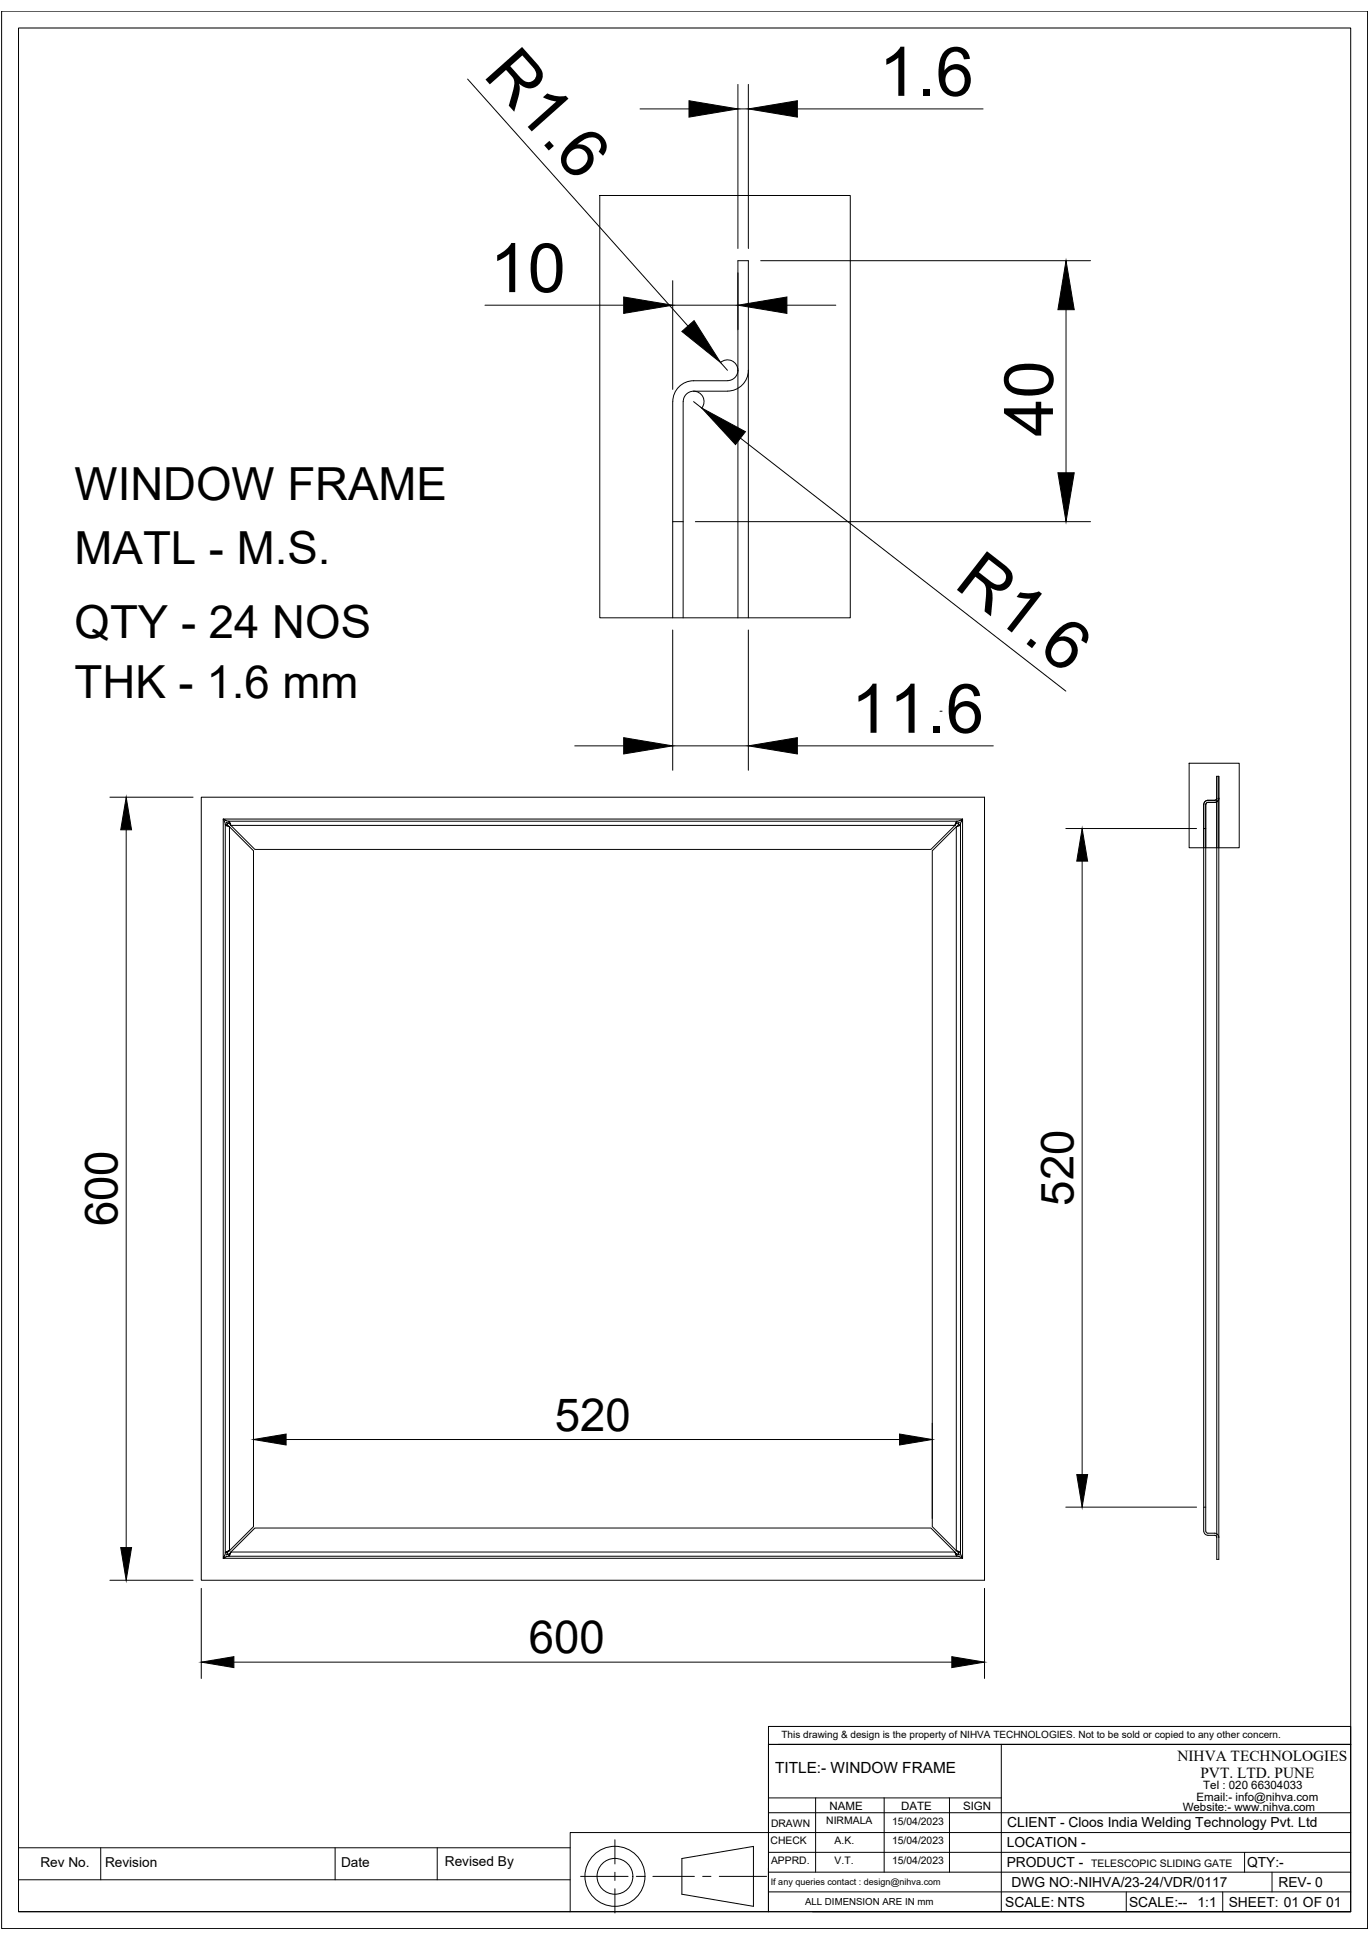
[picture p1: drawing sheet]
<svg xmlns="http://www.w3.org/2000/svg" width="594mm" height="841mm" viewBox="0 0 594 841" stroke-linecap="round" stroke-linejoin="round" font-family="sans-serif">
<!-- layer: 0 -->
<g fill="none" stroke="#000" stroke-width=".43">
<path d="M.7 4.8h592.3v831.7h-592.3zM8 12.1h577.7v817.1h-577.7zM202.8 34.3l95.5 107.1M320 36.6v71.2M324.5 36.6v71.2M277.6 47.2h21.2M320 47.2h4.5M345.8 47.2h80.5M260.1 84.8h108.6v183.2h-108.6zM329.8 113.1h143.1M210.3 132.4h60.2M291.7 121.8v47.1"/>
<path d="M291.7 132.4h28.3M341.2 132.4h21.2M462.3 134.3v70.8M300.8 174.2l3.5 2.8M300.8 165.1a9 9 0 0 0-9.1 9.1v93.8M304.3 176.9a4.5 4.5 0 0 0-2.1-7 4.5 4.5 0 0 0-5.9 4.3l-.1 93.8M315.5 160.6l-3-3.4a4.5 4.5 0 0 1 7.2 1.8 4.5 4.5 0 0 1-4.2 6.1h-14.7M324.5 160.6a9 9 0 0 1-9 9l-14.7 .1M321.1 190l141.1 109.8M291.7 226.3h4.5M301.5 226.3h171.4M291.7 273.3v60.8"/>
<path d="M320 268v-154.9h4.5v154.9M324.5 273.3v60.8M407.6 308.5h.9M249.2 323.5h21.3M291.7 323.5h32.8M345.8 323.5h84.9M515.6 331h21.8v36.7h-21.8zM527.6 336.7h.9v339.7h-.9zM47.7 345.8h36M54.7 359.9v311.3M87.3 345.8h339.6v339.6h-339.6zM96.8 355.3l.9 2.4h.9l11.3 11.3v293.2l-10.4 10.4v-314l-1.8-.9v316.1l-.9 2.1z"/>
<path d="M96.8 355.3h320.6l-2.1 .9h-316.4zM99.2 356.2l.9 1.8-.9-.9zM99.2 357.1l-1-.4 .4 1M100.1 358h314l-10.4 10.4h-293.2zM414.7 358.6l1.8-.9v315.8l-1.8-.9zM414.7 356.3l.3-.1v.9l-.9 .9zM415 357.1l.9-.3-.3 .9M462.2 359.4h56.7M522 359.4h.8M526.7 348l-3.3 .1-.5 .8-.1 315.2 .6 .8 3.3 .1M526.7 347.1l-3.4 .1-1.1 .8-.2 .9v315.2l.5 1.3 .8 .4 3.4 .1M527.6 346.2l-.2 .7-.7 .2"/>
<path d="M528.5 346.2l-.5 1.3-1.3 .5M469.3 373.5v266.1M109.9 617.3v41.3M404.3 617.3v41.3M124.1 624.4h266M462.2 653.7h56.7M522 653.7h.8M96.8 675.9l1.9-.9h316.7l2 .9zM97.7 673.3l1.8-.7-.9 .9zM98.6 673.5l-.3 .9 .9-.3M110.5 662.8h293.2l10.4 10.4h-314l-.9 1.8v-.9zM414.1 673.2l.9 .9v.9z"/>
<path d="M415.6 673.5l.3 1-.9-.4M416.5 673.5h-.9l-11.3-11.3v-293.2l11.3-11.3h.9l.9-2.4v320.6M416.5 673.5l.9 2.4M526.7 665.9l.7 .3 .2 .6M526.7 665l1.3 .5 .5 1.3M47.7 685.4h36M87.3 688.9v39.1M426.9 688.9v39.1M101.4 720.9h311.3M333.2 748.8h252.5v7.8h-252.5zM333.2 756.6h252.5v72.6h-252.5zM333.2 756.6v72.6h-85.9"/>
<path d="M337.5 756.6h248.2M434.2 756.6v72.6M333.2 779.8h101M353.7 779.8v32.2M383.4 779.8v32.2M411.7 779.8v32.2M266.6 798v10.5M333.2 786.3h252.5M585.7 794.9h-338.4v34.3h-239.3M8 815.3h239.3M8 801.5h239.3M43.7 801.5v13.8"/>
<path d="M145.3 801.5v13.8M189.6 801.5v13.8M251.8 813.9h20.6M266.6 812.1v3.5M266.6 819.2v10.5M275.9 813.9h3.6M283.1 813.9h18M295.7 806.1l31-5.2v26l-31-5.3zM304.7 813.9h3.6M311.9 813.9h20.5M333.2 812h252.5M333.2 803.4h252.5"/>
<path d="M539.7 803.4v8.6M551.6 812v8.6M333.2 820.6h252.5M352.3 829.2h233.4M488.4 820.6v8.6M530.2 820.6v8.6"/>
<circle cx="266.7" cy="813.8" r="13"/>
<circle cx="266.7" cy="813.8" r="7.8"/>
</g>
<g fill="#000" stroke="#000" stroke-width=".43">
<path d="M298.8 43.7l21.2 3.5-21.2 3.6zM324.5 47.2l21.3-3.5v7.1zM270.5 128.8l21.2 3.6-21.2 3.5zM295.7 143.8l5.3-4.7 11.4 18.1zM320 132.4l21.2-3.6v7.1zM462.3 113.1l3.5 21.2h-7zM304.3 177l18.9 10.2-4.3 5.6zM458.8 205.1h7l-3.5 21.2zM270.5 320l21.2 3.5-21.2 3.5zM324.5 323.5l21.3-3.5v7zM54.7 345.8l2.4 14.1h-4.7zM469.3 359.4l2.3 14.1h-4.7z"/>
<path d="M109.9 624.4l14.2-2.4v4.7zM390.1 622l14.2 2.4-14.2 2.3zM466.9 639.6h4.7l-2.3 14.1zM52.4 671.2h4.7l-2.4 14.2zM87.3 720.9l14.1-2.3v4.7zM412.7 718.6l14.2 2.3-14.2 2.4z"/>
</g>
<g font-size="29.7">
<text x="209" y="32.8" transform="rotate(48 209 32.8)">R1.6</text>
<text x="381.1" y="41.6">1.6</text>
<text x="212.4" y="126.7">10</text>
<text x="456.6" y="189.3" transform="rotate(-90 456.6 189.3)">40</text>
<text x="413.1" y="254.4" transform="rotate(38 413.1 254.4)">R1.6</text>
<text x="369" y="317.8">11.6</text>
</g>
<g font-size="19.8">
<text x="32.4" y="216.7">WINDOW FRAME</text>
<text x="32.4" y="244.6">MATL - M.S.</text>
<text x="32.4" y="276.8">QTY - 24 NOS</text>
<text x="32.4" y="302.8">THK - 1.6 mm</text>
<text x="465.5" y="522.9" transform="rotate(-90 465.5 522.9)">520</text>
<text x="50.9" y="532" transform="rotate(-90 50.9 532)">600</text>
<text x="240.7" y="620.6">520</text>
<text x="229.3" y="717.2">600</text>
</g>
<text font-size="6.7" x="336.1" y="768.9">TITLE:- WINDOW FRAME</text>
<g font-size="6.6">
<text x="510.6" y="763.6">NIHVA TECHNOLOGIES</text>
<text x="520.5" y="771.1">PVT. LTD. PUNE</text>
</g>
<g font-size="6">
<text x="436.7" y="792.6">CLIENT - Cloos India Welding Technology Pvt. Ltd</text>
<text x="436.6" y="801.2">LOCATION -</text>
<text x="436.5" y="809.8">PRODUCT -</text>
<text x="540.8" y="809.9">QTY:-</text>
<text x="438.7" y="818.4">DWG NO:-NIHVA/23-24/VDR/0117</text>
<text x="554.3" y="818.3">REV- 0</text>
<text x="435.9" y="827">SCALE: NTS</text>
<text x="489.6" y="827">SCALE:--</text>
<text x="519.3" y="827">1:1</text>
<text x="532.8" y="827">SHEET: 01 OF 01</text>
</g>
<g font-size="5.9">
<text x="17.5" y="809.8">Rev No.</text>
<text x="45.5" y="809.8">Revision</text>
<text x="147.9" y="809.8">Date</text>
<text x="192.9" y="809.2">Revised By</text>
</g>
<g font-size="5">
<text x="521.8" y="776.1">Tel : 020 66304033</text>
<text x="359.7" y="785">NAME</text>
<text x="390.8" y="784.9">DATE</text>
<text x="417.6" y="784.9">SIGN</text>
<text x="512.9" y="785.7">Website:- www.nihva.com</text>
<text x="518.8" y="781.1">Email:- info@nihva.com</text>
</g>
<g font-size="4.5">
<text x="358.3" y="791.3">NIRMALA</text>
<text x="386.8" y="791.4">15/04/2023</text>
<text x="334.3" y="792.4">DRAWN</text>
<text x="334.1" y="800">CHECK</text>
<text x="361.9" y="799.9">A.K.</text>
<text x="386.8" y="800">15/04/2023</text>
<text x="334.3" y="808.5">APPRD.</text>
<text x="361.9" y="808.5">V.T.</text>
<text x="386.8" y="808.6">15/04/2023</text>
<text x="473.2" y="809.8">TELESCOPIC SLIDING GATE</text>
</g>
<text font-size="4.3" x="338.9" y="753.7">This drawing &amp; design is the property of NIHVA TECHNOLOGIES. Not to be sold or copied to any other concern.</text>
<text font-size="4.2" x="349.1" y="826.3">ALL DIMENSION ARE IN mm</text>
<text font-size="3.9" x="334.2" y="817.5">If any queries contact : design@nihva.com</text>
</svg>
